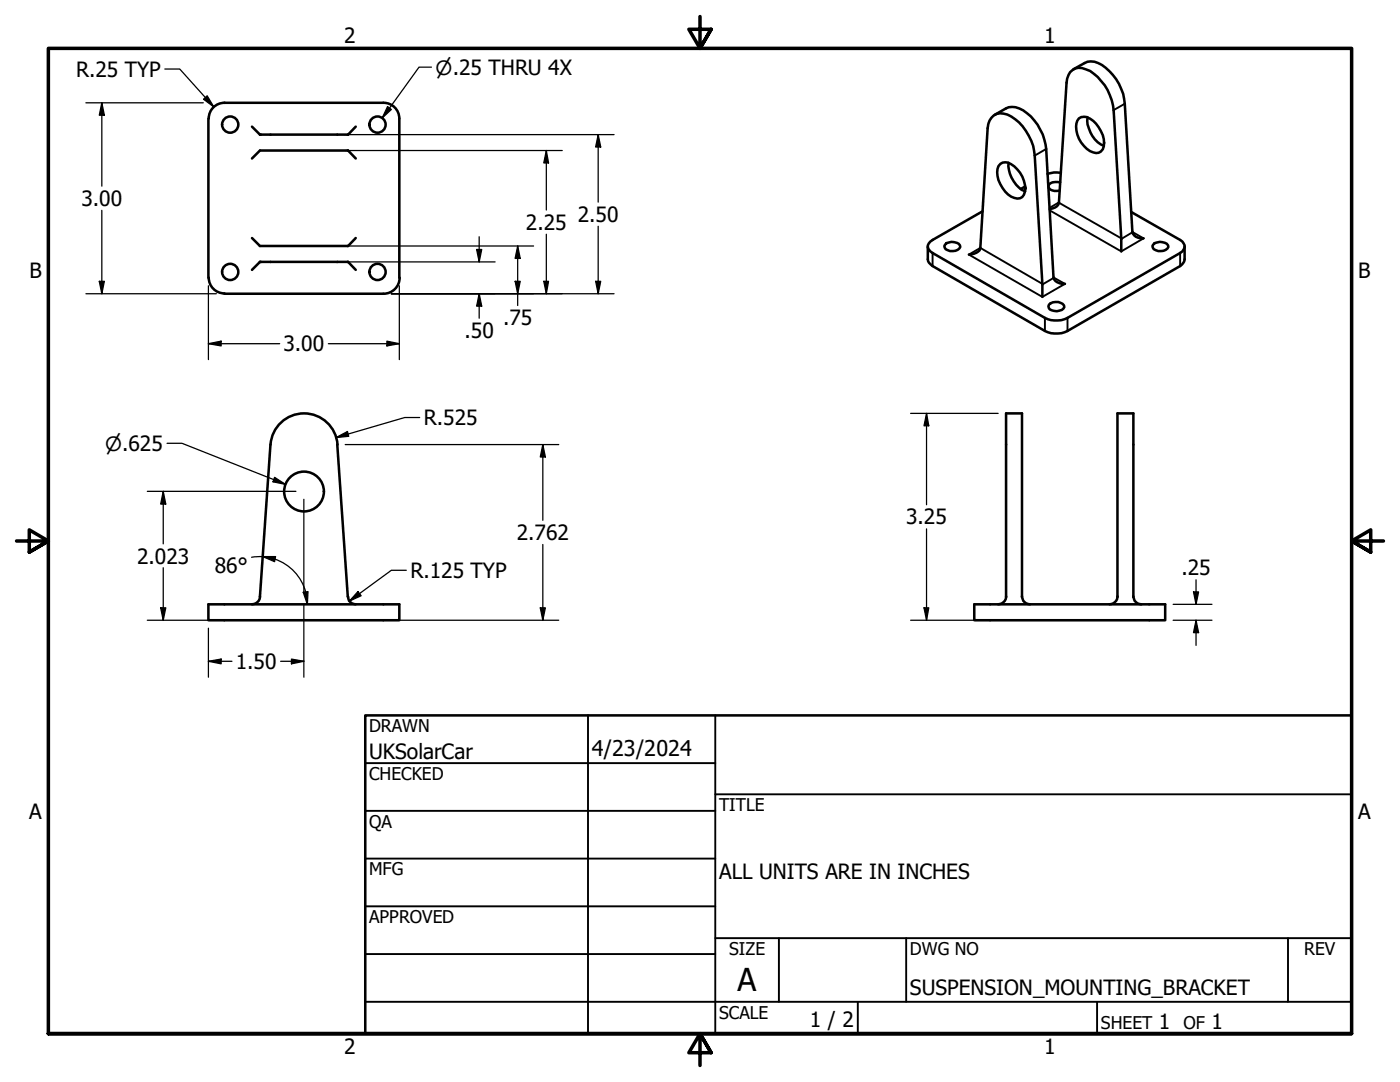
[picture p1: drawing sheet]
<svg xmlns="http://www.w3.org/2000/svg" width="279mm" height="216mm" viewBox="0 0 279 216" stroke-linecap="round" stroke-linejoin="round" font-family="sans-serif">
<!-- layer: Visible (ANSI) -->
<g fill="none" stroke="#000" stroke-width=".51">
<path d="M214.2 13.8l2.3-1.2a3.7 3.7 0 0 1 4.2 .9 10.3 10.3 0 0 1 3.8 7.2l1.5 25.7a1.96 1.96 0 0 0 2.2 1.2M41.6 23.7v31.7M44.8 20.5h31.7a3.1 3.1 0 0 1 3.2 3.2M44.8 20.5a3.1 3.1 0 0 0-3.1 3.2M50.3 31.6l1.6-1.6h17.6l1.5 1.6M50.3 25.3l1.6 1.6h17.6l1.5-1.6M79.7 23.7v31.7M198.5 22.9l2.2-1.2a3.8 3.8 0 0 1 4.3 .9 11 11 0 0 1 3.8 7.1l1.4 25.7a1.86 1.86 0 0 0 2.3 1.2M199.6 32.7a2.1 2.1 0 0 1 2.8 .5 5.8 5.8 0 0 1 2.1 5.1 1.45 1.45 0 0 1-2.1 1.2 5.8 5.8 0 0 1-3.3-5.8l.2-.6zM201.3 32.5a5.9 5.9 0 0 0 3.3 5.7M204.6 37.2l-.9 .5M211.6 36.4a1.82 1.82 0 0 0-2.4 .7 1.63 1.63 0 0 0 2.3 .9"/>
<path d="M211.7 34.5a5.6 5.6 0 0 0-2.7 .2M215.3 23.6a2.19 2.19 0 0 1 2.9 .5 5.4 5.4 0 0 1 1.9 5.7 1.46 1.46 0 0 1-1.9 .6 5.4 5.4 0 0 1-3.2-6.3zM217 23.4a5.8 5.8 0 0 0 3.3 5.7M41.7 55.4a3.1 3.1 0 0 0 3.1 3.1M50.3 47.5l1.6 1.6h17.6l1.5-1.6M50.3 53.8l1.6-1.5h17.6l1.5 1.5M79.8 55.4a3.2 3.2 0 0 1-3.3 3.2h-31.7M185.2 49.2v2.6a1.76 1.76 0 0 0 .9 1.3l22.4 12.9a5.1 5.1 0 0 0 4.5 0l22.5-12.9a1.9 1.9 0 0 0 .9-1.3v-2.6M188.9 48.5a2.29 2.29 0 0 1 2.7 .5 1.08 1.08 0 0 1-1.4 1.1 1.48 1.48 0 0 1-1.7-1zM193.4 50.8a3 3 0 0 0 2.1-.9l1.6-24.3a2.75 2.75 0 0 1 3.9-2.7 10.2 10.2 0 0 1 5.5 8.2l1.5 25.5v2.6M196.1 42.2l-10 5.7a1.36 1.36 0 0 0-1 1.3 1.36 1.36 0 0 0 1 1.3l22.4 12.9a5.1 5.1 0 0 0 4.5 0l22.5-12.9a1.39 1.39 0 0 0 .9-1.3 1.39 1.39 0 0 0-.9-1.3l-9.8-5.6M209.5 41.7a1.74 1.74 0 0 0 1.8-1.3l1.6-23.9a2.67 2.67 0 0 1 3.8-2.7 8.8 8.8 0 0 1 4.8 5.2l.4 1 .3 2 1.6 25.6v2.6"/>
<path d="M230.4 48.5a2.29 2.29 0 0 1 2.7 .5 1.08 1.08 0 0 1-1.4 1.1 1.48 1.48 0 0 1-1.7-1zM209.4 60.8a2.16 2.16 0 0 1 2.9 .2 .86 .86 0 0 1-.8 1 2.01 2.01 0 0 1-2.2-.6zM67.3 88.7l2.2 30.4a1.52 1.52 0 0 0 1.5 1.5M67.4 88.7a6.7 6.7 0 0 0-6.7-6.2 6.7 6.7 0 0 0-6.7 6.2l-2.1 30.3a1.55 1.55 0 0 1-1.6 1.6M41.6 120.6h38.1v3.2h-38.1zM194.4 120.6h38.1v3.2h-38.1zM199.2 120.6a1.64 1.64 0 0 0 1.6-1.5v-36.6h3.2v36.6a1.64 1.64 0 0 0 1.5 1.5M221.4 120.6a1.63 1.63 0 0 0 1.6-1.6v-36.5h3.2v36.6a1.64 1.64 0 0 0 1.6 1.5"/>
<circle cx="45.9" cy="24.9" r="1.62"/>
<circle cx="75.3" cy="24.9" r="1.62"/>
<circle cx="45.9" cy="54.3" r="1.62"/>
<circle cx="75.3" cy="54.3" r="1.62"/>
<circle cx="60.7" cy="98.1" r="4"/>
</g>
<g fill="#000">
<circle cx="51.9" cy="26.9" r=".25"/>
<circle cx="51.9" cy="52.3" r=".25"/>
</g>
<!-- layer: Visible Narrow (ANSI) -->
<path d="M208.8 29.7l-2.3 1.4M224.5 20.7l-2.3 1.3M186.1 50.5v2.6M209.5 42l14.3 8.2 4.4-2.6-2.2-1.3M210.2 55.4l2.3 1.2-4.5 2.6-14.6-8.4 2.2-1.3 12.4 7.1M210.3 55.4l-2.3 1.4M211.3 40.4l12.5 7.2M211.3 40.4l-1.8 1.1M226 46.4l-2.2 1.3M235.5 50.5v2.6M208.5 63.4v2.6M213 63.4v2.6" fill="none" stroke="#000" stroke-width=".38"/>
<!-- layer: Border (ANSI) -->
<path d="M139.7 3.3v6.4l-2.2-3.9h4.4l-2.2 3.9 2.2-3.9M3.3 107.9h6.4l-3.9-2.2v4.5l3.9-2.3-3.9 2.3M276.1 107.9h-6.4l3.9-2.2v4.5l-3.9-2.3 3.9 2.3M9.7 206.2v-196.5h260v196.5h-260h260M141.9 210.1l-2.2-3.9 2.2 3.9h-4.4l2.2-3.9v6.4" fill="none" stroke="#000" stroke-width=".7"/>
<!-- layer: Title (ANSI) -->
<g fill="none" stroke="#000" stroke-width=".38">
<path d="M72.9 152.3h69.8M117.3 142.7v63.5M142.7 158.5h127M142.7 142.7v63.5M72.9 161.8h69.8M72.9 171.3h69.8M72.9 199.9h196.8M72.9 180.8h69.8M72.9 190.4h69.8M142.7 187.2h127M155.4 187.2v12.7M171.2 199.9v6.3"/>
<path d="M180.8 187.2v12.7M218.9 199.9v6.3M257 187.2v12.7"/>
</g>
<path d="M72.9 142.7h196.8v63.5h-196.8z" fill="none" stroke="#000" stroke-width=".51"/>
<!-- layer: Dimension (ANSI) -->
<g fill="none" stroke="#000" stroke-width=".25">
<path d="M32.9 13.8h3l6.8 7.5M40.6 19.8l.7-.7 1.4 2.2zM17.1 20.5h23.5M20.3 20.5l.5 2.5h-1zM20.3 20.5v16.6M68.9 30h43.3M68.9 26.9h53.7M109 30l.5 2.5h-1zM109 30v11.9M119.4 26.9l.5 2.4h-1zM119.4 26.9v13.4M17.1 58.6h26.1"/>
<path d="M19.8 56.1h1l-.5 2.5zM20.3 42v16.6M41.6 57v14.8M68.9 52.3h29.9M68.9 49.1h37.6M78.1 58.6h44.5M79.7 57v14.8M95.1 49.8h1l-.5 2.5zM95.6 58.6l.5 2.5h-1zM95.6 47.2v5.1M95.6 58.6v4.9M102.8 56.1h1l-.5 2.5z"/>
<path d="M103.3 49.1l.5 2.5h-1zM103.3 49.1v11.9M108.5 56.1h1l-.5 2.5zM109 46.7v11.9M118.9 56.1h1l-.5 2.5zM119.4 45.1v13.5M41.6 68.6l2.5-.5v.9zM41.6 68.6h14.2M65.5 68.6h14.2M77.2 68.1l2.5 .5-2.5 .4zM29.4 98h29.7M32.6 98l.5 2.6h-1z"/>
<path d="M32.6 98v10.5M33.3 88.5h3l20.7 8.1M54.8 95.2l2.2 1.4-2.5-.5zM60.6 99.6v18.6M67.1 87.3l2.2-1.2 .3 1zM68.9 88.7h42.6M83.8 83.3h-3l-13.7 4M108.3 88.7l.5 2.5h-1zM108.3 88.7v15.1M181.7 82.5h17.5M184.9 82.5l.5 2.5h-1zM184.9 82.5v18.2"/>
<path d="M32.6 113.3v10.5M50.2 111.2l2.3-.1 2.4 .5M52.5 111.1h2.5l-.2 1zM54.9 111.6a9.6 9.6 0 0 1 6.1 6.5M60.5 118.2l1-.2-.2 2.6zM61 118.1l.3 2.5M71.4 118l.7 .9-2.4 1.1zM81.1 113.8h-3l-8.4 6.2M108.3 108.6v15.2M184.9 105.5v18.3M238.2 118.1h1l-.5 2.5zM238.7 115.7v4.9"/>
<path d="M29.4 123.8h13.8M32.1 121.3h1l-.5 2.5zM41.6 132l2.5-.5v1zM41.6 125.3v9.8M41.6 132h4.7M56 132h4.6M58.2 131.5l2.4 .5-2.4 .5zM60.6 120.6v14.5M78.1 123.8h33.4M107.8 121.3h1l-.5 2.5zM181.7 123.8h14.3M184.4 121.3h1l-.5 2.5z"/>
<path d="M234.1 123.8h7.8M234.1 120.6h7.8M238.7 123.8l.5 2.4h-1zM238.7 123.8v5"/>
</g>
<g fill="#000">
<path d="M40.6 19.8l.7-.7 1.4 2.2z" fill-rule="evenodd"/>
<path d="M20.3 20.5l.5 2.5h-1z" fill-rule="evenodd"/>
<path d="M109 30l.5 2.5h-1z" fill-rule="evenodd"/>
<path d="M119.4 26.9l.5 2.4h-1z" fill-rule="evenodd"/>
<path d="M19.8 56.1h1l-.5 2.5z" fill-rule="evenodd"/>
<path d="M95.1 49.8h1l-.5 2.5z" fill-rule="evenodd"/>
<path d="M102.8 56.1h1l-.5 2.5z" fill-rule="evenodd"/>
<path d="M103.3 49.1l.5 2.5h-1z" fill-rule="evenodd"/>
<path d="M108.5 56.1h1l-.5 2.5z" fill-rule="evenodd"/>
<path d="M118.9 56.1h1l-.5 2.5z" fill-rule="evenodd"/>
<path d="M41.6 68.6l2.5-.5v.9z" fill-rule="evenodd"/>
<path d="M77.2 68.1l2.5 .5-2.5 .4z" fill-rule="evenodd"/>
<path d="M95.6 58.6l.5 2.5h-1z" fill-rule="evenodd"/>
<path d="M54.8 95.2l2.2 1.4-2.5-.5z" fill-rule="evenodd"/>
<path d="M67.1 87.3l2.2-1.2 .3 1z" fill-rule="evenodd"/>
<path d="M108.3 88.7l.5 2.5h-1z" fill-rule="evenodd"/>
<path d="M184.9 82.5l.5 2.5h-1z" fill-rule="evenodd"/>
<path d="M32.6 98l.5 2.6h-1z" fill-rule="evenodd"/>
<path d="M52.5 111.1h2.5l-.2 1z" fill-rule="evenodd"/>
<path d="M60.5 118.2l1-.2-.2 2.6z" fill-rule="evenodd"/>
<path d="M71.4 118l.7 .9-2.4 1.1z" fill-rule="evenodd"/>
<path d="M238.2 118.1h1l-.5 2.5z" fill-rule="evenodd"/>
<path d="M32.1 121.3h1l-.5 2.5z" fill-rule="evenodd"/>
<path d="M41.6 132l2.5-.5v1z" fill-rule="evenodd"/>
<path d="M58.2 131.5l2.4 .5-2.4 .5z" fill-rule="evenodd"/>
<path d="M107.8 121.3h1l-.5 2.5z" fill-rule="evenodd"/>
<path d="M184.4 121.3h1l-.5 2.5z" fill-rule="evenodd"/>
<path d="M238.7 123.8l.5 2.4h-1z" fill-rule="evenodd"/>
</g>
<!-- layer: Symbol (ANSI) -->
<path d="M86.1 13.4h-2.5l-7.3 10.2M77.3 21.3l.8 .5-1.8 1.8z" fill="none" stroke="#000" stroke-width=".25"/>
<path d="M77.3 21.3l.8 .5-1.8 1.8z" fill-rule="evenodd" fill="#000"/>
<text font-size="6.3" x="147.2" y="197.7">A</text>
<text font-size="4.3" x="118.1" y="150.8">4/23/2024</text>
<g font-size="4.2">
<text x="68.7" y="8.6">2</text>
<text x="208.4" y="8.6">1</text>
<text x="15.2" y="15.3">R.25 TYP</text>
<text x="16.3" y="41.1">3.00</text>
<text x="105" y="45.8">2.25</text>
<text x="115.3" y="44.3">2.50</text>
<text x="5.9" y="55.5">B</text>
<text x="271.1" y="55.5">B</text>
<text x="100.4" y="64.8">.75</text>
<text x="56.6" y="70.1">3.00</text>
<text x="92.7" y="67.4">.50</text>
<text x="84.6" y="84.8">R.525</text>
<text x="103.1" y="107.8">2.762</text>
<text x="180.8" y="104.6">3.25</text>
<text x="27.4" y="112.5">2.023</text>
<text x="42.9" y="114.4">86°</text>
<text x="81.9" y="115.3">R.125 TYP</text>
<text x="235.8" y="114.8">.25</text>
<text x="47.1" y="133.5">1.50</text>
<text x="73.7" y="151.4">UKSolarCar</text>
<text x="5.8" y="163.4">A</text>
<text x="271" y="163.4">A</text>
<text x="143.5" y="175.5">ALL UNITS ARE IN INCHES</text>
<text x="181.6" y="198.5">SUSPENSION_MOUNTING_BRACKET</text>
<text x="161.6" y="204.9">1 / 2</text>
<text x="231.3" y="205.4">1</text>
<text x="241.8" y="205.4">1</text>
<text x="68.7" y="210.3">2</text>
<text x="208.4" y="210.3">1</text>
</g>
<g font-size="3.9">
<text x="86.9" y="14.9">⌀.25 THRU 4X</text>
<text x="21" y="89.9">⌀.625</text>
</g>
<g font-size="3.5">
<text x="73.7" y="146">DRAWN</text>
<text x="73.7" y="155.6">CHECKED</text>
<text x="143.5" y="161.8">TITLE</text>
<text x="73.7" y="165.2">QA</text>
<text x="73.7" y="174.7">MFG</text>
<text x="73.7" y="184.2">APPROVED</text>
<text x="145.5" y="190.6">SIZE</text>
<text x="181.6" y="190.6">DWG NO</text>
<text x="260.3" y="190.5">REV</text>
<text x="143.5" y="203.3">SCALE</text>
<text x="219.7" y="205.4">SHEET</text>
<text x="236.2" y="205.4">OF</text>
</g>
</svg>
